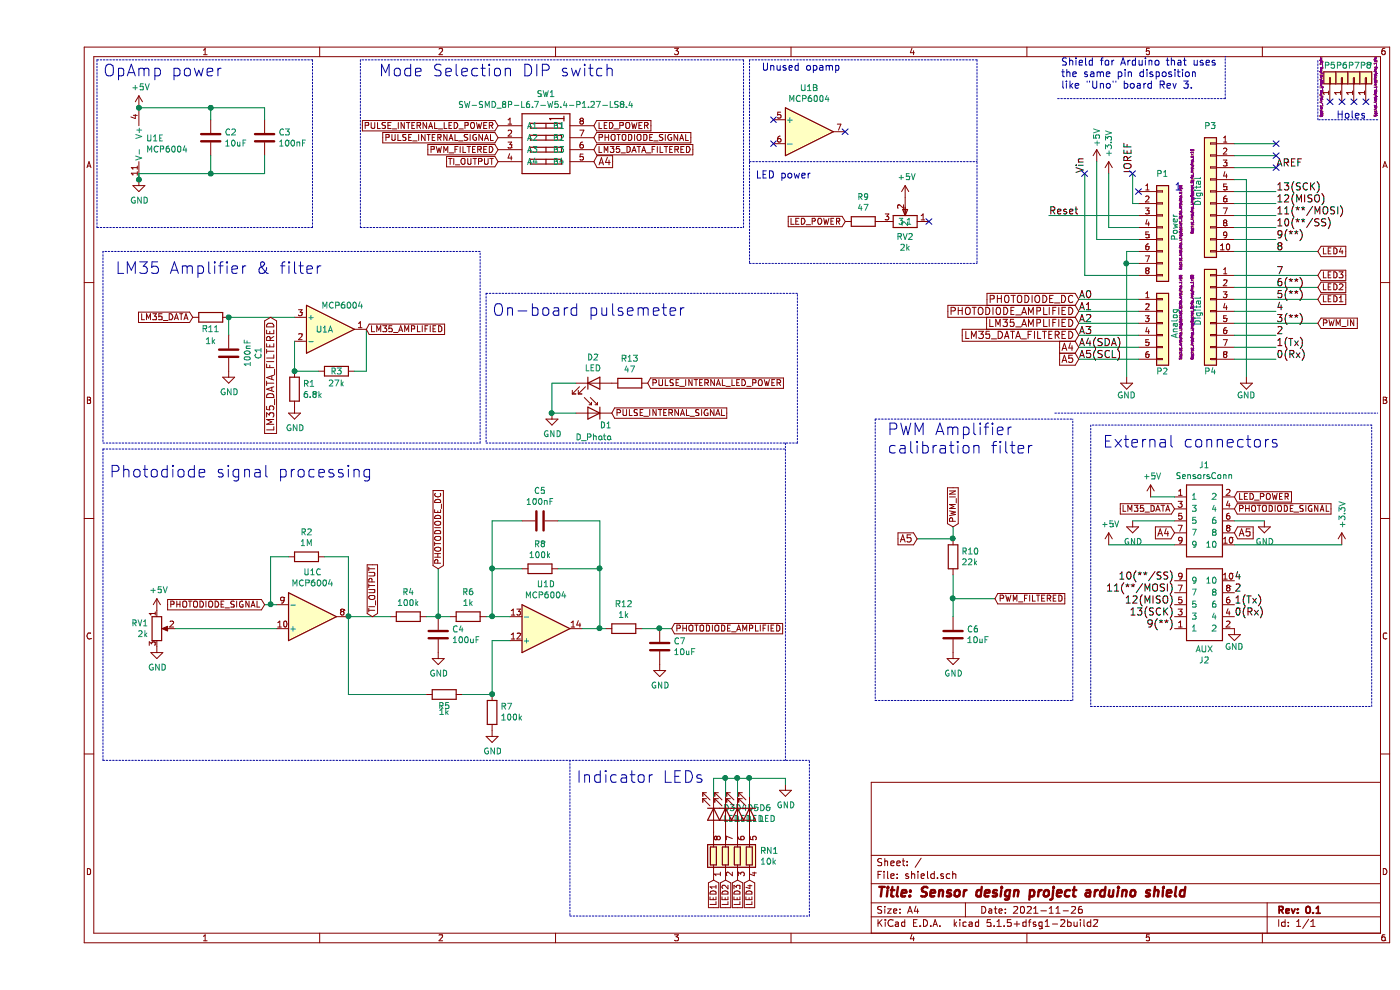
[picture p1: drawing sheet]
EESchema Schematic File Version 4
EELAYER 30 0
EELAYER END
$Descr A4 11693 8268
encoding utf-8
Sheet 1 1
Title "Sensor design project arduino shield"
Date "2021-11-26"
Rev "0.1"
Comp ""
Comment1 ""
Comment2 ""
Comment3 ""
Comment4 ""
$EndDescr
Text Label 8750 1450 1    60   ~ 0
Vin
Text Label 9150 1450 1    60   ~ 0
IOREF
Text Label 8700 2500 0    60   ~ 0
A0
Text Label 8700 2600 0    60   ~ 0
A1
Text Label 8700 2700 0    60   ~ 0
A2
Text Label 8700 2800 0    60   ~ 0
A3
Text Label 8700 2900 0    60   ~ 0
A4(SDA)
Text Label 8700 3000 0    60   ~ 0
A5(SCL)
Text Label 10350 3000 0    60   ~ 0
0(Rx)
Text Label 10350 2800 0    60   ~ 0
2
Text Label 10350 2900 0    60   ~ 0
1(Tx)
Text Label 10350 2700 0    60   ~ 0
3(**)
Text Label 10350 2600 0    60   ~ 0
4
Text Label 10350 2500 0    60   ~ 0
5(**)
Text Label 10350 2400 0    60   ~ 0
6(**)
Text Label 10350 2300 0    60   ~ 0
7
Text Label 10350 2100 0    60   ~ 0
8
Text Label 10350 2000 0    60   ~ 0
9(**)
Text Label 10350 1900 0    60   ~ 0
10(**/SS)
Text Label 10350 1800 0    60   ~ 0
11(**/MOSI)
Text Label 10350 1700 0    60   ~ 0
12(MISO)
Text Label 10350 1600 0    60   ~ 0
13(SCK)
Text Label 10350 1400 0    60   ~ 0
AREF
NoConn ~ 9200 1600
Text Notes 10850 1000 0    60   ~ 0
Holes
Text Notes 8550 750  0    60   ~ 0
Shield for Arduino that uses\nthe same pin disposition\nlike "Uno" board Rev 3.
$Comp
L Connector_Generic:Conn_01x08 P1
U 1 1
P 9400 1900
F 0 "P1" H 9400 2350 50  0000 C CNN
F 1 "Power" V 9500 1900 50  0000 C CNN
F 2 "Socket_Arduino_Uno:Socket_Strip_Arduino_1x08" V 9550 1900 20  0000 C CNN
F 3 "" H 9400 1900 50  0000 C CNN
	1    9400 1900
	1    0    0    -1  
$EndComp
Text Label 8450 1800 0    60   ~ 0
Reset
$Comp
L power:+3.3V #PWR01
U 1 1
P 8950 1450
F 0 "#PWR01" H 8950 1300 50  0001 C CNN
F 1 "+3.3V" V 8950 1700 50  0000 C CNN
F 2 "" H 8950 1450 50  0000 C CNN
F 3 "" H 8950 1450 50  0000 C CNN
	1    8950 1450
	1    0    0    -1  
$EndComp
$Comp
L power:+5V #PWR02
U 1 1
P 8850 1350
F 0 "#PWR02" H 8850 1200 50  0001 C CNN
F 1 "+5V" V 8850 1550 50  0000 C CNN
F 2 "" H 8850 1350 50  0000 C CNN
F 3 "" H 8850 1350 50  0000 C CNN
	1    8850 1350
	1    0    0    -1  
$EndComp
$Comp
L power:GND #PWR03
U 1 1
P 9100 3150
F 0 "#PWR03" H 9100 2900 50  0001 C CNN
F 1 "GND" H 9100 3000 50  0000 C CNN
F 2 "" H 9100 3150 50  0000 C CNN
F 3 "" H 9100 3150 50  0000 C CNN
	1    9100 3150
	1    0    0    -1  
$EndComp
$Comp
L power:GND #PWR04
U 1 1
P 10100 3150
F 0 "#PWR04" H 10100 2900 50  0001 C CNN
F 1 "GND" H 10100 3000 50  0000 C CNN
F 2 "" H 10100 3150 50  0000 C CNN
F 3 "" H 10100 3150 50  0000 C CNN
	1    10100 3150
	1    0    0    -1  
$EndComp
$Comp
L Connector_Generic:Conn_01x06 P2
U 1 1
P 9400 2700
F 0 "P2" H 9400 2300 50  0000 C CNN
F 1 "Analog" V 9500 2700 50  0000 C CNN
F 2 "Socket_Arduino_Uno:Socket_Strip_Arduino_1x06" V 9550 2750 20  0000 C CNN
F 3 "" H 9400 2700 50  0000 C CNN
	1    9400 2700
	1    0    0    -1  
$EndComp
$Comp
L Connector_Generic:Conn_01x01 P5
U 1 1
P 10800 650
F 0 "P5" V 10900 650 50  0000 C CNN
F 1 "CONN_01X01" V 10900 650 50  0001 C CNN
F 2 "Socket_Arduino_Uno:Arduino_1pin" H 10721 724 20  0000 C CNN
F 3 "" H 10800 650 50  0000 C CNN
	1    10800 650 
	0    -1   -1   0   
$EndComp
$Comp
L Connector_Generic:Conn_01x01 P6
U 1 1
P 10900 650
F 0 "P6" V 11000 650 50  0000 C CNN
F 1 "CONN_01X01" V 11000 650 50  0001 C CNN
F 2 "Socket_Arduino_Uno:Arduino_1pin" H 10900 650 20  0001 C CNN
F 3 "" H 10900 650 50  0000 C CNN
	1    10900 650 
	0    -1   -1   0   
$EndComp
$Comp
L Connector_Generic:Conn_01x01 P7
U 1 1
P 11000 650
F 0 "P7" V 11100 650 50  0000 C CNN
F 1 "CONN_01X01" V 11100 650 50  0001 C CNN
F 2 "Socket_Arduino_Uno:Arduino_1pin" V 11000 650 20  0001 C CNN
F 3 "" H 11000 650 50  0000 C CNN
	1    11000 650 
	0    -1   -1   0   
$EndComp
$Comp
L Connector_Generic:Conn_01x01 P8
U 1 1
P 11100 650
F 0 "P8" V 11200 650 50  0000 C CNN
F 1 "CONN_01X01" V 11200 650 50  0001 C CNN
F 2 "Socket_Arduino_Uno:Arduino_1pin" H 11024 572 20  0000 C CNN
F 3 "" H 11100 650 50  0000 C CNN
	1    11100 650 
	0    -1   -1   0   
$EndComp
NoConn ~ 10800 850 
NoConn ~ 10900 850 
NoConn ~ 11000 850 
NoConn ~ 11100 850 
$Comp
L Connector_Generic:Conn_01x08 P4
U 1 1
P 9800 2600
F 0 "P4" H 9800 2100 50  0000 C CNN
F 1 "Digital" V 9900 2600 50  0000 C CNN
F 2 "Socket_Arduino_Uno:Socket_Strip_Arduino_1x08" V 9950 2550 20  0000 C CNN
F 3 "" H 9800 2600 50  0000 C CNN
	1    9800 2600
	-1   0    0    -1  
$EndComp
Wire Notes Line
	8525 825  9925 825 
Wire Notes Line
	9925 825  9925 475 
Wire Wire Line
	9150 1450 9150 1700
Wire Wire Line
	9150 1700 9200 1700
Wire Wire Line
	9200 1900 8950 1900
Wire Wire Line
	9200 2000 8850 2000
Wire Wire Line
	9200 2300 8750 2300
Wire Wire Line
	9200 2100 9100 2100
Wire Wire Line
	9200 2200 9100 2200
Connection ~ 9100 2200
Wire Wire Line
	8750 2300 8750 1450
Wire Wire Line
	8850 2000 8850 1350
Wire Wire Line
	8950 1900 8950 1450
Wire Wire Line
	9200 2500 8700 2500
Wire Wire Line
	9200 2600 8700 2600
Wire Wire Line
	9200 2700 8700 2700
Wire Wire Line
	9200 2800 8700 2800
Wire Wire Line
	9200 3000 8700 3000
$Comp
L Connector_Generic:Conn_01x10 P3
U 1 1
P 9800 1600
F 0 "P3" H 9800 2150 50  0000 C CNN
F 1 "Digital" V 9900 1600 50  0000 C CNN
F 2 "Socket_Arduino_Uno:Socket_Strip_Arduino_1x10" V 9950 1600 20  0000 C CNN
F 3 "" H 9800 1600 50  0000 C CNN
	1    9800 1600
	-1   0    0    -1  
$EndComp
Wire Wire Line
	10000 1400 10350 1400
Wire Wire Line
	10000 1300 10350 1300
Wire Wire Line
	10000 1200 10350 1200
Wire Wire Line
	10000 1500 10100 1500
Wire Wire Line
	10100 1500 10100 3150
Wire Wire Line
	9100 2100 9100 2200
Wire Wire Line
	9100 2200 9100 3150
Wire Notes Line
	8500 3450 11200 3450
Wire Wire Line
	9200 1800 8450 1800
Text Notes 9500 1600 0    60   ~ 0
1
Wire Notes Line
	11200 1000 10700 1000
Wire Notes Line
	10700 1000 10700 500 
$Comp
L Amplifier_Operational:MCP6004 U1
U 1 1
P 2450 2750
F 0 "U1" H 2400 2750 50  0000 C CNN
F 1 "MCP6004" H 2550 2950 50  0000 C CNN
F 2 "Package_SO:TSSOP-14_4.4x5mm_P0.65mm" H 2400 2850 50  0001 C CNN
F 3 "http://ww1.microchip.com/downloads/en/DeviceDoc/21733j.pdf" H 2500 2950 50  0001 C CNN
F 4 "C50282" H 2450 2750 50  0001 C CNN "LCSC"
F 5 "0; 0; -90" H 2450 2750 50  0001 C CNN "JLCPCB_CORRECTION"
	1    2450 2750
	1    0    0    -1  
$EndComp
$Comp
L Amplifier_Operational:MCP6004 U1
U 2 1
P 6450 1100
F 0 "U1" H 6450 1467 50  0000 C CNN
F 1 "MCP6004" H 6450 1376 50  0000 C CNN
F 2 "Package_SO:TSSOP-14_4.4x5mm_P0.65mm" H 6400 1200 50  0001 C CNN
F 3 "http://ww1.microchip.com/downloads/en/DeviceDoc/21733j.pdf" H 6500 1300 50  0001 C CNN
F 4 "C50282" H 6450 1100 50  0001 C CNN "LCSC"
F 5 "0; 0; -90" H 6450 1100 50  0001 C CNN "JLCPCB_CORRECTION"
	2    6450 1100
	1    0    0    -1  
$EndComp
$Comp
L Amplifier_Operational:MCP6004 U1
U 3 1
P 2300 5150
F 0 "U1" H 2300 4783 50  0000 C CNN
F 1 "MCP6004" H 2300 4874 50  0000 C CNN
F 2 "Package_SO:TSSOP-14_4.4x5mm_P0.65mm" H 2250 5250 50  0001 C CNN
F 3 "http://ww1.microchip.com/downloads/en/DeviceDoc/21733j.pdf" H 2350 5350 50  0001 C CNN
F 4 "C50282" H 2300 5150 50  0001 C CNN "LCSC"
F 5 "0; 0; -90" H 2300 5150 50  0001 C CNN "JLCPCB_CORRECTION"
	3    2300 5150
	1    0    0    1   
$EndComp
$Comp
L Amplifier_Operational:MCP6004 U1
U 4 1
P 4250 5250
F 0 "U1" H 4250 4883 50  0000 C CNN
F 1 "MCP6004" H 4250 4974 50  0000 C CNN
F 2 "Package_SO:TSSOP-14_4.4x5mm_P0.65mm" H 4200 5350 50  0001 C CNN
F 3 "http://ww1.microchip.com/downloads/en/DeviceDoc/21733j.pdf" H 4300 5450 50  0001 C CNN
F 4 "C50282" H 4250 5250 50  0001 C CNN "LCSC"
F 5 "0; 0; -90" H 4250 5250 50  0001 C CNN "JLCPCB_CORRECTION"
	4    4250 5250
	1    0    0    1   
$EndComp
$Comp
L Amplifier_Operational:MCP6004 U1
U 5 1
P 950 1200
F 0 "U1" H 908 1246 50  0000 L CNN
F 1 "MCP6004" H 908 1155 50  0000 L CNN
F 2 "Package_SO:TSSOP-14_4.4x5mm_P0.65mm" H 900 1300 50  0001 C CNN
F 3 "http://ww1.microchip.com/downloads/en/DeviceDoc/21733j.pdf" H 1000 1400 50  0001 C CNN
F 4 "C50282" H 950 1200 50  0001 C CNN "LCSC"
F 5 "0; 0; -90" H 950 1200 50  0001 C CNN "JLCPCB_CORRECTION"
	5    950  1200
	1    0    0    -1  
$EndComp
$Comp
L power:+5V #PWR05
U 1 1
P 850 900
F 0 "#PWR05" H 850 750 50  0001 C CNN
F 1 "+5V" H 865 1073 50  0000 C CNN
F 2 "" H 850 900 50  0001 C CNN
F 3 "" H 850 900 50  0001 C CNN
	1    850  900 
	1    0    0    -1  
$EndComp
$Comp
L power:GND #PWR06
U 1 1
P 850 1500
F 0 "#PWR06" H 850 1250 50  0001 C CNN
F 1 "GND" H 855 1327 50  0000 C CNN
F 2 "" H 850 1500 50  0001 C CNN
F 3 "" H 850 1500 50  0001 C CNN
	1    850  1500
	1    0    0    -1  
$EndComp
$Comp
L power:GND #PWR017
U 1 1
P 9150 4350
F 0 "#PWR017" H 9150 4100 50  0001 C CNN
F 1 "GND" H 9155 4177 50  0000 C CNN
F 2 "" H 9150 4350 50  0001 C CNN
F 3 "" H 9150 4350 50  0001 C CNN
	1    9150 4350
	1    0    0    -1  
$EndComp
$Comp
L power:+5V #PWR016
U 1 1
P 9300 4150
F 0 "#PWR016" H 9300 4000 50  0001 C CNN
F 1 "+5V" H 9315 4323 50  0000 C CNN
F 2 "" H 9300 4150 50  0001 C CNN
F 3 "" H 9300 4150 50  0001 C CNN
	1    9300 4150
	1    0    0    -1  
$EndComp
Text GLabel 9500 4250 0    50   Input ~ 0
LM35_DATA
$Comp
L Device:R R3
U 1 1
P 2500 3100
F 0 "R3" V 2500 3100 50  0000 C CNN
F 1 "27k" V 2600 3100 50  0000 C CNN
F 2 "Resistor_SMD:R_0603_1608Metric" V 2430 3100 50  0001 C CNN
F 3 "~" H 2500 3100 50  0001 C CNN
F 4 "C22967" H 2500 3100 50  0001 C CNN "LCSC"
	1    2500 3100
	0    1    1    0   
$EndComp
$Comp
L Device:R R1
U 1 1
P 2150 3250
F 0 "R1" H 2220 3296 50  0000 L CNN
F 1 "6.8k" H 2220 3205 50  0000 L CNN
F 2 "Resistor_SMD:R_0603_1608Metric" V 2080 3250 50  0001 C CNN
F 3 "~" H 2150 3250 50  0001 C CNN
F 4 "C23212" H 2150 3250 50  0001 C CNN "LCSC"
	1    2150 3250
	1    0    0    -1  
$EndComp
Wire Wire Line
	2750 2750 2750 3100
Wire Wire Line
	2750 3100 2650 3100
Wire Wire Line
	2350 3100 2150 3100
Wire Wire Line
	2150 3100 2150 2850
Connection ~ 2150 3100
$Comp
L power:GND #PWR010
U 1 1
P 2150 3400
F 0 "#PWR010" H 2150 3150 50  0001 C CNN
F 1 "GND" H 2155 3227 50  0000 C CNN
F 2 "" H 2150 3400 50  0001 C CNN
F 3 "" H 2150 3400 50  0001 C CNN
	1    2150 3400
	1    0    0    -1  
$EndComp
Text GLabel 1300 2650 0    50   Input ~ 0
LM35_DATA
$Comp
L power:GND #PWR09
U 1 1
P 1600 3100
F 0 "#PWR09" H 1600 2850 50  0001 C CNN
F 1 "GND" H 1605 2927 50  0000 C CNN
F 2 "" H 1600 3100 50  0001 C CNN
F 3 "" H 1600 3100 50  0001 C CNN
	1    1600 3100
	1    0    0    -1  
$EndComp
Wire Wire Line
	1600 2650 1600 2800
Text GLabel 2750 2750 2    50   Input ~ 0
LM35_AMPLIFIED
$Comp
L power:GND #PWR019
U 1 1
P 10250 4350
F 0 "#PWR019" H 10250 4100 50  0001 C CNN
F 1 "GND" H 10255 4177 50  0000 C CNN
F 2 "" H 10250 4350 50  0001 C CNN
F 3 "" H 10250 4350 50  0001 C CNN
	1    10250 4350
	1    0    0    -1  
$EndComp
$Comp
L Device:D_Photo D1
U 1 1
P 4600 3450
F 0 "D1" H 4450 3350 50  0000 C CNN
F 1 "D_Photo" H 4550 3250 50  0000 C CNN
F 2 "LED_SMD:LED_1206_3216Metric" H 4550 3450 50  0001 C CNN
F 3 "~" H 4550 3450 50  0001 C CNN
F 4 "C16746" H 4600 3450 50  0001 C CNN "LCSC"
	1    4600 3450
	-1   0    0    -1  
$EndComp
$Comp
L Device:LED D2
U 1 1
P 4650 3200
F 0 "D2" H 4643 3417 50  0000 C CNN
F 1 "LED" H 4643 3326 50  0000 C CNN
F 2 "LED_SMD:LED_0805_2012Metric" H 4650 3200 50  0001 C CNN
F 3 "~" H 4650 3200 50  0001 C CNN
F 4 "C84256" H 4650 3200 50  0001 C CNN "LCSC"
	1    4650 3200
	1    0    0    -1  
$EndComp
$Comp
L Device:R R9
U 1 1
P 6900 1850
F 0 "R9" V 6693 1850 50  0000 C CNN
F 1 "47" V 6784 1850 50  0000 C CNN
F 2 "Resistor_SMD:R_0805_2012Metric" V 6830 1850 50  0001 C CNN
F 3 "~" H 6900 1850 50  0001 C CNN
F 4 "C17714" H 6900 1850 50  0001 C CNN "LCSC"
	1    6900 1850
	0    1    1    0   
$EndComp
$Comp
L power:GND #PWR013
U 1 1
P 4300 3450
F 0 "#PWR013" H 4300 3200 50  0001 C CNN
F 1 "GND" H 4305 3277 50  0000 C CNN
F 2 "" H 4300 3450 50  0001 C CNN
F 3 "" H 4300 3450 50  0001 C CNN
	1    4300 3450
	1    0    0    -1  
$EndComp
Wire Wire Line
	4500 3200 4300 3200
Wire Wire Line
	4300 3450 4500 3450
Wire Wire Line
	4300 3200 4300 3450
Connection ~ 4300 3450
Text GLabel 5100 3200 2    50   Input ~ 0
PULSE_INTERNAL_LED_POWER
Text GLabel 3850 1050 0    50   Input ~ 0
PULSE_INTERNAL_LED_POWER
Text GLabel 4800 3450 2    50   Input ~ 0
PULSE_INTERNAL_SIGNAL
Text GLabel 3850 1150 0    50   Input ~ 0
PULSE_INTERNAL_SIGNAL
Text GLabel 4650 1150 2    50   Input ~ 0
PHOTODIODE_SIGNAL
Text GLabel 10000 4250 2    50   Input ~ 0
PHOTODIODE_SIGNAL
$Comp
L Device:R R10
U 1 1
P 7650 4650
F 0 "R10" H 7720 4696 50  0000 L CNN
F 1 "22k" H 7720 4605 50  0000 L CNN
F 2 "Resistor_SMD:R_0603_1608Metric" V 7580 4650 50  0001 C CNN
F 3 "~" H 7650 4650 50  0001 C CNN
F 4 "C31850" H 7650 4650 50  0001 C CNN "LCSC"
	1    7650 4650
	1    0    0    -1  
$EndComp
$Comp
L Device:C C6
U 1 1
P 7650 5300
F 0 "C6" H 7765 5346 50  0000 L CNN
F 1 "10uF" H 7765 5255 50  0000 L CNN
F 2 "Capacitor_SMD:C_0402_1005Metric" H 7688 5150 50  0001 C CNN
F 3 "~" H 7650 5300 50  0001 C CNN
F 4 "C15525" H 7650 5300 50  0001 C CNN "LCSC"
	1    7650 5300
	1    0    0    -1  
$EndComp
Text GLabel 7650 4400 1    50   Input ~ 0
PWM_IN
$Comp
L power:GND #PWR015
U 1 1
P 7650 5450
F 0 "#PWR015" H 7650 5200 50  0001 C CNN
F 1 "GND" H 7655 5277 50  0000 C CNN
F 2 "" H 7650 5450 50  0001 C CNN
F 3 "" H 7650 5450 50  0001 C CNN
	1    7650 5450
	1    0    0    -1  
$EndComp
Wire Wire Line
	7650 4800 7650 5000
Text GLabel 8000 5000 2    50   Input ~ 0
PWM_FILTERED
Wire Wire Line
	7650 5000 8000 5000
Connection ~ 7650 5000
Wire Wire Line
	7650 5000 7650 5150
Text GLabel 3850 1250 0    50   Input ~ 0
PWM_FILTERED
Text GLabel 4650 1250 2    50   Input ~ 0
LM35_DATA_FILTERED
Text GLabel 1900 5050 0    50   Input ~ 0
PHOTODIODE_SIGNAL
Wire Wire Line
	1900 5050 1950 5050
$Comp
L Device:R R2
U 1 1
P 2250 4650
F 0 "R2" V 2043 4650 50  0000 C CNN
F 1 "1M" V 2134 4650 50  0000 C CNN
F 2 "Resistor_SMD:R_0603_1608Metric" V 2180 4650 50  0001 C CNN
F 3 "~" H 2250 4650 50  0001 C CNN
F 4 "C22935" H 2250 4650 50  0001 C CNN "LCSC"
	1    2250 4650
	0    1    1    0   
$EndComp
Wire Wire Line
	1950 5050 1950 4650
Wire Wire Line
	1950 4650 2100 4650
Connection ~ 1950 5050
Wire Wire Line
	1950 5050 2000 5050
Wire Wire Line
	2400 4650 2600 4650
Wire Wire Line
	2600 4650 2600 5150
$Comp
L Device:R R4
U 1 1
P 3100 5150
F 0 "R4" V 2893 5150 50  0000 C CNN
F 1 "100k" V 2984 5150 50  0000 C CNN
F 2 "Resistor_SMD:R_0603_1608Metric" V 3030 5150 50  0001 C CNN
F 3 "~" H 3100 5150 50  0001 C CNN
F 4 "C25803" H 3100 5150 50  0001 C CNN "LCSC"
	1    3100 5150
	0    1    1    0   
$EndComp
Wire Wire Line
	2600 5150 2950 5150
Connection ~ 2600 5150
$Comp
L Device:C C4
U 1 1
P 3350 5300
F 0 "C4" H 3465 5346 50  0000 L CNN
F 1 "100uF" H 3465 5255 50  0000 L CNN
F 2 "Capacitor_SMD:C_1206_3216Metric" H 3388 5150 50  0001 C CNN
F 3 "~" H 3350 5300 50  0001 C CNN
F 4 "C15008" H 3350 5300 50  0001 C CNN "LCSC"
	1    3350 5300
	1    0    0    -1  
$EndComp
Wire Wire Line
	3250 5150 3350 5150
$Comp
L Device:R R6
U 1 1
P 3600 5150
F 0 "R6" V 3393 5150 50  0000 C CNN
F 1 "1k" V 3484 5150 50  0000 C CNN
F 2 "Resistor_SMD:R_0603_1608Metric" V 3530 5150 50  0001 C CNN
F 3 "~" H 3600 5150 50  0001 C CNN
F 4 "C21190" H 3600 5150 50  0001 C CNN "LCSC"
	1    3600 5150
	0    1    1    0   
$EndComp
Connection ~ 3350 5150
$Comp
L Device:R R8
U 1 1
P 4200 4750
F 0 "R8" V 3993 4750 50  0000 C CNN
F 1 "100k" V 4084 4750 50  0000 C CNN
F 2 "Resistor_SMD:R_0603_1608Metric" V 4130 4750 50  0001 C CNN
F 3 "~" H 4200 4750 50  0001 C CNN
F 4 "C25803" H 4200 4750 50  0001 C CNN "LCSC"
	1    4200 4750
	0    1    1    0   
$EndComp
Wire Wire Line
	4050 4750 3800 4750
Wire Wire Line
	3800 5150 3950 5150
Wire Wire Line
	4350 4750 4700 4750
Wire Wire Line
	4700 4750 4700 5250
$Comp
L Device:R R7
U 1 1
P 3800 5950
F 0 "R7" H 3730 5904 50  0000 R CNN
F 1 "100k" H 3730 5995 50  0000 R CNN
F 2 "Resistor_SMD:R_0603_1608Metric" V 3730 5950 50  0001 C CNN
F 3 "~" H 3800 5950 50  0001 C CNN
F 4 "C25803" H 3800 5950 50  0001 C CNN "LCSC"
	1    3800 5950
	-1   0    0    1   
$EndComp
Wire Wire Line
	3950 5350 3800 5350
$Comp
L power:GND #PWR011
U 1 1
P 3350 5450
F 0 "#PWR011" H 3350 5200 50  0001 C CNN
F 1 "GND" H 3355 5277 50  0000 C CNN
F 2 "" H 3350 5450 50  0001 C CNN
F 3 "" H 3350 5450 50  0001 C CNN
	1    3350 5450
	1    0    0    -1  
$EndComp
$Comp
L power:GND #PWR012
U 1 1
P 3800 6100
F 0 "#PWR012" H 3800 5850 50  0001 C CNN
F 1 "GND" H 3805 5927 50  0000 C CNN
F 2 "" H 3800 6100 50  0001 C CNN
F 3 "" H 3800 6100 50  0001 C CNN
	1    3800 6100
	1    0    0    -1  
$EndComp
$Comp
L Device:R R5
U 1 1
P 3400 5800
F 0 "R5" V 3300 5800 50  0000 C CNN
F 1 "1k" V 3250 5800 50  0000 C CNN
F 2 "Resistor_SMD:R_0603_1608Metric" V 3330 5800 50  0001 C CNN
F 3 "~" H 3400 5800 50  0001 C CNN
F 4 "C21190" H 3400 5800 50  0001 C CNN "LCSC"
	1    3400 5800
	0    -1   -1   0   
$EndComp
Wire Wire Line
	2600 5150 2600 5800
Wire Wire Line
	2600 5800 3250 5800
Wire Wire Line
	3550 5800 3800 5800
Wire Wire Line
	3800 5350 3800 5800
Connection ~ 3800 5800
Wire Wire Line
	3350 5150 3450 5150
Wire Wire Line
	3750 5150 3800 5150
Connection ~ 3800 5150
Text GLabel 5300 5250 2    50   Input ~ 0
PHOTODIODE_AMPLIFIED
Text GLabel 3350 4750 1    50   Input ~ 0
PHOTODIODE_DC
Connection ~ 850  900 
Wire Wire Line
	850  1450 850  1500
Connection ~ 850  1500
Wire Notes Line
	8800 5900 11150 5900
Wire Notes Line
	11150 5900 11150 3550
Wire Notes Line
	11150 3550 8800 3550
Wire Notes Line
	8800 3550 8800 5900
Text Notes 8900 3750 0    98   ~ 0
External connectors
Wire Notes Line
	7000 3500 7000 5850
Wire Notes Line
	7000 5850 8650 5850
Wire Notes Line
	8650 5850 8650 3500
Wire Notes Line
	7000 3500 8650 3500
Text Notes 7100 3800 0    98   ~ 0
PWM Amplifier\ncalibration filter
Wire Wire Line
	3350 4750 3350 5150
NoConn ~ 6750 1100
NoConn ~ 6150 1200
NoConn ~ 6150 1000
Wire Notes Line
	550  3700 3700 3700
Wire Notes Line
	3700 3700 3700 2100
Wire Notes Line
	3700 2100 550  2100
Wire Notes Line
	550  2100 550  3700
Text Notes 650  2300 0    98   ~ 0
LM35 Amplifier & filter
Wire Notes Line
	500  500  500  1900
Wire Notes Line
	500  1900 2300 1900
Wire Notes Line
	2300 1900 2300 500 
Wire Notes Line
	2300 500  500  500 
Text Notes 550  650  0    98   ~ 0
OpAmp power
Wire Notes Line
	2700 1900 5900 1900
Wire Notes Line
	5900 1900 5900 500 
Wire Notes Line
	5900 500  2700 500 
Wire Notes Line
	2700 500  2700 1900
Text Notes 2850 650  0    98   ~ 0
Mode Selection DIP switch
Wire Notes Line
	3750 2450 3750 3700
Wire Notes Line
	6350 3700 6350 2450
Text Notes 3800 2650 0    98   ~ 0
On-board pulsemeter
Wire Notes Line
	5950 1350 7850 1350
Wire Notes Line
	7850 500  5950 500 
Text Notes 6050 600  0    59   ~ 0
Unused opamp
Wire Notes Line
	6250 3700 6250 6350
Wire Notes Line
	550  6350 550  3750
Wire Notes Line
	550  3750 6250 3750
Text Notes 600  4000 0    98   ~ 0
Photodiode signal processing
Text GLabel 8700 2800 0    59   Input ~ 0
LM35_DATA_FILTERED
Text GLabel 8700 2700 0    59   Input ~ 0
LM35_AMPLIFIED
Text GLabel 8700 2500 0    59   Input ~ 0
PHOTODIODE_DC
$Comp
L Device:C C5
U 1 1
P 4200 4350
F 0 "C5" V 3948 4350 50  0000 C CNN
F 1 "100nF" V 4039 4350 50  0000 C CNN
F 2 "Capacitor_SMD:C_0402_1005Metric" H 4238 4200 50  0001 C CNN
F 3 "~" H 4200 4350 50  0001 C CNN
F 4 "C1525" H 4200 4350 50  0001 C CNN "LCSC"
	1    4200 4350
	0    1    1    0   
$EndComp
Wire Wire Line
	4050 4350 3800 4350
Wire Wire Line
	3800 4350 3800 4750
Connection ~ 3800 4750
Wire Wire Line
	3800 4750 3800 5150
Wire Wire Line
	4350 4350 4700 4350
Wire Wire Line
	4700 4350 4700 4750
Connection ~ 4700 4750
Text GLabel 10700 2700 2    50   Input ~ 0
PWM_IN
$Comp
L power:GND #PWR08
U 1 1
P 1000 5400
F 0 "#PWR08" H 1000 5150 50  0001 C CNN
F 1 "GND" H 1005 5227 50  0000 C CNN
F 2 "" H 1000 5400 50  0001 C CNN
F 3 "" H 1000 5400 50  0001 C CNN
	1    1000 5400
	1    0    0    -1  
$EndComp
Wire Wire Line
	1150 5250 2000 5250
$Comp
L power:+5V #PWR07
U 1 1
P 1000 5100
F 0 "#PWR07" H 1000 4950 50  0001 C CNN
F 1 "+5V" H 1015 5273 50  0000 C CNN
F 2 "" H 1000 5100 50  0001 C CNN
F 3 "" H 1000 5100 50  0001 C CNN
	1    1000 5100
	1    0    0    -1  
$EndComp
$Comp
L Device:R_POT RV1
U 1 1
P 1000 5250
F 0 "RV1" H 931 5296 50  0000 R CNN
F 1 "2k" H 931 5205 50  0000 R CNN
F 2 "lcscimport:RES-ADJ-SMD_G43AT" H 1000 5250 50  0001 C CNN
F 3 "~" H 1000 5250 50  0001 C CNN
F 4 "C128157" H 1000 5250 50  0001 C CNN "LCSC"
F 5 "0; 0; -90" H 1000 5250 50  0001 C CNN "JLCPCB_CORRECTION"
	1    1000 5250
	1    0    0    -1  
$EndComp
NoConn ~ 10350 1200
NoConn ~ 10350 1300
$Comp
L easyeda-scraped:RES-ADJ-SMD_G43AT RV2
U 1 1
P 10200 -2200
F 0 "RV2" V 14375 -5150 50  0000 C CNN
F 1 "2k" V 14466 -5150 50  0000 C CNN
F 2 "lcscimport:RES-ADJ-SMD_G43AT" H 10200 -2200 50  0001 C CNN
F 3 "" H 10200 -2200 50  0001 C CNN
F 4 "C128157" H 10200 -2200 50  0001 C CNN "LCSC"
F 5 "0; 0; -90" H 10200 -2200 50  0001 C CNN "JLCPCB_CORRECTION"
	1    10200 -2200
	0    1    1    0   
$EndComp
$Comp
L power:GND #PWR0101
U 1 1
P 5200 5550
F 0 "#PWR0101" H 5200 5300 50  0001 C CNN
F 1 "GND" H 5205 5377 50  0000 C CNN
F 2 "" H 5200 5550 50  0001 C CNN
F 3 "" H 5200 5550 50  0001 C CNN
	1    5200 5550
	1    0    0    -1  
$EndComp
$Comp
L Device:C C3
U 1 1
P 1900 1150
F 0 "C3" H 2015 1196 50  0000 L CNN
F 1 "100nF" H 2015 1105 50  0000 L CNN
F 2 "Capacitor_SMD:C_0402_1005Metric" H 1938 1000 50  0001 C CNN
F 3 "~" H 1900 1150 50  0001 C CNN
F 4 "C1525" H 1900 1150 50  0001 C CNN "LCSC"
	1    1900 1150
	1    0    0    -1  
$EndComp
Wire Wire Line
	1900 900  1900 1000
Wire Wire Line
	1900 1300 1900 1450
$Comp
L power:+5V #PWR0102
U 1 1
P 7250 1650
F 0 "#PWR0102" H 7250 1500 50  0001 C CNN
F 1 "+5V" H 7265 1823 50  0000 C CNN
F 2 "" H 7250 1650 50  0001 C CNN
F 3 "" H 7250 1650 50  0001 C CNN
	1    7250 1650
	1    0    0    -1  
$EndComp
NoConn ~ 7450 1850
Text GLabel 6750 1850 0    50   Input ~ 0
LED_POWER
Text GLabel 4650 1050 2    50   Input ~ 0
LED_POWER
Wire Notes Line
	5950 2200 7850 2200
Wire Notes Line
	5950 500  5950 2200
Wire Notes Line
	7850 500  7850 2200
Text Notes 6000 1500 0    59   ~ 0
LED power
Text GLabel 10000 4150 2    50   Input ~ 0
LED_POWER
$Comp
L Device:R_Pack04 RN1
U 1 1
P 5850 7150
F 0 "RN1" H 6038 7196 50  0000 L CNN
F 1 "10k" H 6038 7105 50  0000 L CNN
F 2 "Resistor_SMD:R_Array_Convex_4x0603" V 6125 7150 50  0001 C CNN
F 3 "~" H 5850 7150 50  0001 C CNN
F 4 "C29718" H 5850 7150 50  0001 C CNN "LCSC"
F 5 "0; 0; -90" H 5850 7150 50  0001 C CNN "JLCPCB_CORRECTION"
	1    5850 7150
	1    0    0    -1  
$EndComp
$Comp
L Device:LED D3
U 1 1
P 5650 6800
F 0 "D3" V 5597 6880 50  0000 L CNN
F 1 "LED" V 5688 6880 50  0000 L CNN
F 2 "LED_SMD:LED_0805_2012Metric" H 5650 6800 50  0001 C CNN
F 3 "~" H 5650 6800 50  0001 C CNN
F 4 "C84256" H 5650 6800 50  0001 C CNN "LCSC"
	1    5650 6800
	0    1    1    0   
$EndComp
$Comp
L Device:LED D4
U 1 1
P 5750 6800
F 0 "D4" V 5697 6880 50  0000 L CNN
F 1 "LED" V 5788 6880 50  0000 L CNN
F 2 "LED_SMD:LED_0805_2012Metric" H 5750 6800 50  0001 C CNN
F 3 "~" H 5750 6800 50  0001 C CNN
F 4 "C2297" H 5750 6800 50  0001 C CNN "LCSC"
	1    5750 6800
	0    1    1    0   
$EndComp
$Comp
L Device:LED D5
U 1 1
P 5850 6800
F 0 "D5" V 5797 6880 50  0000 L CNN
F 1 "LED" V 5888 6880 50  0000 L CNN
F 2 "LED_SMD:LED_0603_1608Metric" H 5850 6800 50  0001 C CNN
F 3 "~" H 5850 6800 50  0001 C CNN
F 4 "C72041" H 5850 6800 50  0001 C CNN "LCSC"
	1    5850 6800
	0    1    1    0   
$EndComp
$Comp
L Device:LED D6
U 1 1
P 5950 6800
F 0 "D6" V 5897 6880 50  0000 L CNN
F 1 "LED" V 5988 6880 50  0000 L CNN
F 2 "LED_SMD:LED_0805_2012Metric" H 5950 6800 50  0001 C CNN
F 3 "~" H 5950 6800 50  0001 C CNN
F 4 "C2296" H 5950 6800 50  0001 C CNN "LCSC"
	1    5950 6800
	0    1    1    0   
$EndComp
Wire Wire Line
	5650 6650 5650 6500
Wire Wire Line
	5650 6500 5750 6500
Wire Wire Line
	5950 6500 5950 6650
Wire Wire Line
	5750 6650 5750 6500
Connection ~ 5750 6500
Wire Wire Line
	5750 6500 5850 6500
Wire Wire Line
	5850 6650 5850 6500
Connection ~ 5850 6500
Wire Wire Line
	5850 6500 5950 6500
Wire Wire Line
	5950 6500 6250 6500
Wire Wire Line
	6250 6500 6250 6550
Connection ~ 5950 6500
$Comp
L power:GND #PWR0103
U 1 1
P 6250 6550
F 0 "#PWR0103" H 6250 6300 50  0001 C CNN
F 1 "GND" H 6255 6377 50  0000 C CNN
F 2 "" H 6250 6550 50  0001 C CNN
F 3 "" H 6250 6550 50  0001 C CNN
	1    6250 6550
	1    0    0    -1  
$EndComp
Text GLabel 10700 2500 2    50   Input ~ 0
LED1
Text GLabel 10700 2400 2    50   Input ~ 0
LED2
Text GLabel 10700 2300 2    50   Input ~ 0
LED3
Text GLabel 10700 2100 2    50   Input ~ 0
LED4
Text GLabel 5650 7350 3    50   Input ~ 0
LED1
Text GLabel 5750 7350 3    50   Input ~ 0
LED2
Text GLabel 5850 7350 3    50   Input ~ 0
LED3
Text GLabel 5950 7350 3    50   Input ~ 0
LED4
Wire Notes Line
	4450 6350 4450 7650
Wire Notes Line
	4450 7650 6450 7650
Wire Notes Line
	6450 7650 6450 6350
Wire Notes Line
	550  6350 6450 6350
Text Notes 4500 6550 0    98   ~ 0
Indicator LEDs\n
Wire Wire Line
	10000 2100 10700 2100
Wire Wire Line
	10000 2300 10700 2300
Wire Wire Line
	10000 2400 10700 2400
Wire Wire Line
	10000 2500 10700 2500
Wire Wire Line
	8700 2900 9200 2900
$Comp
L power:GND #PWR0104
U 1 1
P 10000 5250
F 0 "#PWR0104" H 10000 5000 50  0001 C CNN
F 1 "GND" H 10000 5100 50  0000 C CNN
F 2 "" H 10000 5250 50  0000 C CNN
F 3 "" H 10000 5250 50  0000 C CNN
	1    10000 5250
	1    0    0    -1  
$EndComp
Text GLabel 8700 3000 0    59   Input ~ 0
A5
$Comp
L easyeda-scraped:CONN-SMD_C843271 J1
U 1 1
P 5700 1400
F 0 "J1" H 9750 -1083 50  0000 C CNN
F 1 "SensorsConn" H 9750 -1174 50  0000 C CNN
F 2 "lcscimport:CONN-SMD_C843271" H 5700 1400 50  0001 C CNN
F 3 "" H 5700 1400 50  0001 C CNN
F 4 "C843271" H 5700 1400 50  0001 C CNN "LCSC"
F 5 "0; 0; -90" H 5700 1400 50  0001 C CNN "JLCPCB_CORRECTION"
	1    5700 1400
	1    0    0    -1  
$EndComp
Wire Wire Line
	9300 4150 9500 4150
Wire Wire Line
	9500 4350 9150 4350
Wire Wire Line
	10000 4350 10250 4350
Text GLabel 10000 4450 2    59   Input ~ 0
A5
$Comp
L power:+3.3V #PWR0105
U 1 1
P 10900 4550
F 0 "#PWR0105" H 10900 4400 50  0001 C CNN
F 1 "+3.3V" V 10900 4800 50  0000 C CNN
F 2 "" H 10900 4550 50  0000 C CNN
F 3 "" H 10900 4550 50  0000 C CNN
	1    10900 4550
	1    0    0    -1  
$EndComp
Wire Wire Line
	10000 4550 10900 4550
$Comp
L easyeda-scraped:CONN-SMD_C843271 J2
U 1 1
P 5700 8000
F 0 "J2" H 9750 5517 50  0000 C CNN
F 1 "AUX" H 9750 5426 50  0000 C CNN
F 2 "lcscimport:CONN-SMD_C843271" H 5700 8000 50  0001 C CNN
F 3 "" H 5700 8000 50  0001 C CNN
F 4 "C843271" H 5700 8000 50  0001 C CNN "LCSC"
F 5 "0; 0; -90" H 5700 8000 50  0001 C CNN "JLCPCB_CORRECTION"
	1    5700 8000
	1    0    0    1   
$EndComp
NoConn ~ 10350 1400
NoConn ~ 8750 1450
Text GLabel 8700 2600 0    59   Input ~ 0
PHOTODIODE_AMPLIFIED
$Comp
L power:+5V #PWR0106
U 1 1
P 8950 4550
F 0 "#PWR0106" H 8950 4400 50  0001 C CNN
F 1 "+5V" H 8965 4723 50  0000 C CNN
F 2 "" H 8950 4550 50  0001 C CNN
F 3 "" H 8950 4550 50  0001 C CNN
	1    8950 4550
	1    0    0    -1  
$EndComp
Wire Wire Line
	9500 4550 8950 4550
NoConn ~ 9150 1450
Text GLabel 7350 4500 0    59   Input ~ 0
A5
Wire Wire Line
	10350 1800 10000 1800
Wire Wire Line
	10000 1600 10350 1600
Wire Wire Line
	10350 1700 10000 1700
Wire Wire Line
	10000 1900 10350 1900
Text Label 9500 4850 2    60   ~ 0
10(**/SS)
Text Label 9500 4950 2    60   ~ 0
11(**/MOSI)
Text Label 9500 5050 2    60   ~ 0
12(MISO)
Text Label 9500 5150 2    60   ~ 0
13(SCK)
Wire Wire Line
	7650 4500 7350 4500
Wire Wire Line
	7650 4500 7650 4400
Connection ~ 7650 4500
Wire Wire Line
	10000 2700 10700 2700
Wire Wire Line
	4550 5250 4700 5250
Wire Wire Line
	4700 5250 4750 5250
Connection ~ 4700 5250
$Comp
L Device:C C1
U 1 1
P 1600 2950
F 0 "C1" V 1348 2950 50  0000 C CNN
F 1 "100nF" V 1439 2950 50  0000 C CNN
F 2 "Capacitor_SMD:C_0402_1005Metric" H 1638 2800 50  0001 C CNN
F 3 "~" H 1600 2950 50  0001 C CNN
F 4 "C1525" H 1600 2950 50  0001 C CNN "LCSC"
	1    1600 2950
	-1   0    0    1   
$EndComp
Wire Wire Line
	5050 5250 5200 5250
$Comp
L Device:C C7
U 1 1
P 5200 5400
F 0 "C7" H 5315 5446 50  0000 L CNN
F 1 "10uF" H 5315 5355 50  0000 L CNN
F 2 "Capacitor_SMD:C_0402_1005Metric" H 5238 5250 50  0001 C CNN
F 3 "~" H 5200 5400 50  0001 C CNN
F 4 "C15525" H 5200 5400 50  0001 C CNN "LCSC"
	1    5200 5400
	1    0    0    -1  
$EndComp
Connection ~ 5200 5250
Wire Wire Line
	5200 5250 5300 5250
$Comp
L Device:R R12
U 1 1
P 4900 5250
F 0 "R12" V 4693 5250 50  0000 C CNN
F 1 "1k" V 4784 5250 50  0000 C CNN
F 2 "Resistor_SMD:R_0603_1608Metric" V 4830 5250 50  0001 C CNN
F 3 "~" H 4900 5250 50  0001 C CNN
F 4 "C21190" H 4900 5250 50  0001 C CNN "LCSC"
	1    4900 5250
	0    1    1    0   
$EndComp
$Comp
L Device:R R11
U 1 1
P 1450 2650
F 0 "R11" V 1350 2650 50  0000 C CNN
F 1 "1k" V 1250 2650 50  0000 C CNN
F 2 "Resistor_SMD:R_0603_1608Metric" V 1380 2650 50  0001 C CNN
F 3 "~" H 1450 2650 50  0001 C CNN
F 4 "C21190" H 1450 2650 50  0001 C CNN "LCSC"
	1    1450 2650
	0    -1   -1   0   
$EndComp
Wire Wire Line
	2150 2650 1600 2650
Connection ~ 1600 2650
Wire Wire Line
	850  900  1450 900 
Wire Wire Line
	850  1450 1450 1450
$Comp
L Device:C C2
U 1 1
P 1450 1150
F 0 "C2" H 1565 1196 50  0000 L CNN
F 1 "10uF" H 1565 1105 50  0000 L CNN
F 2 "Capacitor_SMD:C_0402_1005Metric" H 1488 1000 50  0001 C CNN
F 3 "~" H 1450 1150 50  0001 C CNN
F 4 "C15525" H 1450 1150 50  0001 C CNN "LCSC"
	1    1450 1150
	1    0    0    -1  
$EndComp
Wire Wire Line
	1450 1000 1450 900 
Connection ~ 1450 900 
Wire Wire Line
	1450 900  1900 900 
Wire Wire Line
	1450 1300 1450 1450
Connection ~ 1450 1450
Wire Wire Line
	1450 1450 1900 1450
Text GLabel 8700 2900 0    59   Input ~ 0
A4
Text GLabel 9500 4450 0    59   Input ~ 0
A4
$Comp
L Device:R R13
U 1 1
P 4950 3200
F 0 "R13" V 4743 3200 50  0000 C CNN
F 1 "47" V 4834 3200 50  0000 C CNN
F 2 "Resistor_SMD:R_0805_2012Metric" V 4880 3200 50  0001 C CNN
F 3 "~" H 4950 3200 50  0001 C CNN
F 4 "C17714" H 4950 3200 50  0001 C CNN "LCSC"
	1    4950 3200
	0    1    1    0   
$EndComp
Text GLabel 1950 2650 3    59   Input ~ 0
LM35_DATA_FILTERED
Text GLabel 2800 5150 1    50   Input ~ 0
TI_OUTPUT
$Comp
L easyeda-scraped:SW-SMD_8P-L6.7-W5.4-P1.27-LS8.4 SW1
U 1 1
P 4000 1000
F 0 "SW1" H 4250 1217 50  0000 C CNN
F 1 "SW-SMD_8P-L6.7-W5.4-P1.27-LS8.4" H 4250 1126 50  0000 C CNN
F 2 "lcscimport:SW-SMD_8P-L6.7-W5.4-P1.27-LS8.4" H 4000 1000 50  0001 C CNN
F 3 "" H 4000 1000 50  0001 C CNN
F 4 "C40736" H 4000 1000 50  0001 C CNN "LCSC"
	1    4000 1000
	1    0    0    -1  
$EndComp
Text GLabel 3850 1350 0    50   Input ~ 0
TI_OUTPUT
Text GLabel 4650 1350 2    59   Input ~ 0
A4
Wire Notes Line
	3750 2450 6350 2450
Wire Notes Line
	3750 3700 6350 3700
Text Label 10000 5150 0    60   ~ 0
0(Rx)
Text Label 10000 5050 0    60   ~ 0
1(Tx)
Text Label 10000 4950 0    60   ~ 0
2
Text Label 10000 4850 0    60   ~ 0
4
Wire Wire Line
	10350 2600 10000 2600
Wire Wire Line
	10000 2800 10350 2800
Wire Wire Line
	10350 2900 10000 2900
Wire Wire Line
	10350 3000 10000 3000
Wire Wire Line
	10000 2000 10350 2000
Text Label 9500 5250 2    60   ~ 0
9(**)
$EndSCHEMATC
